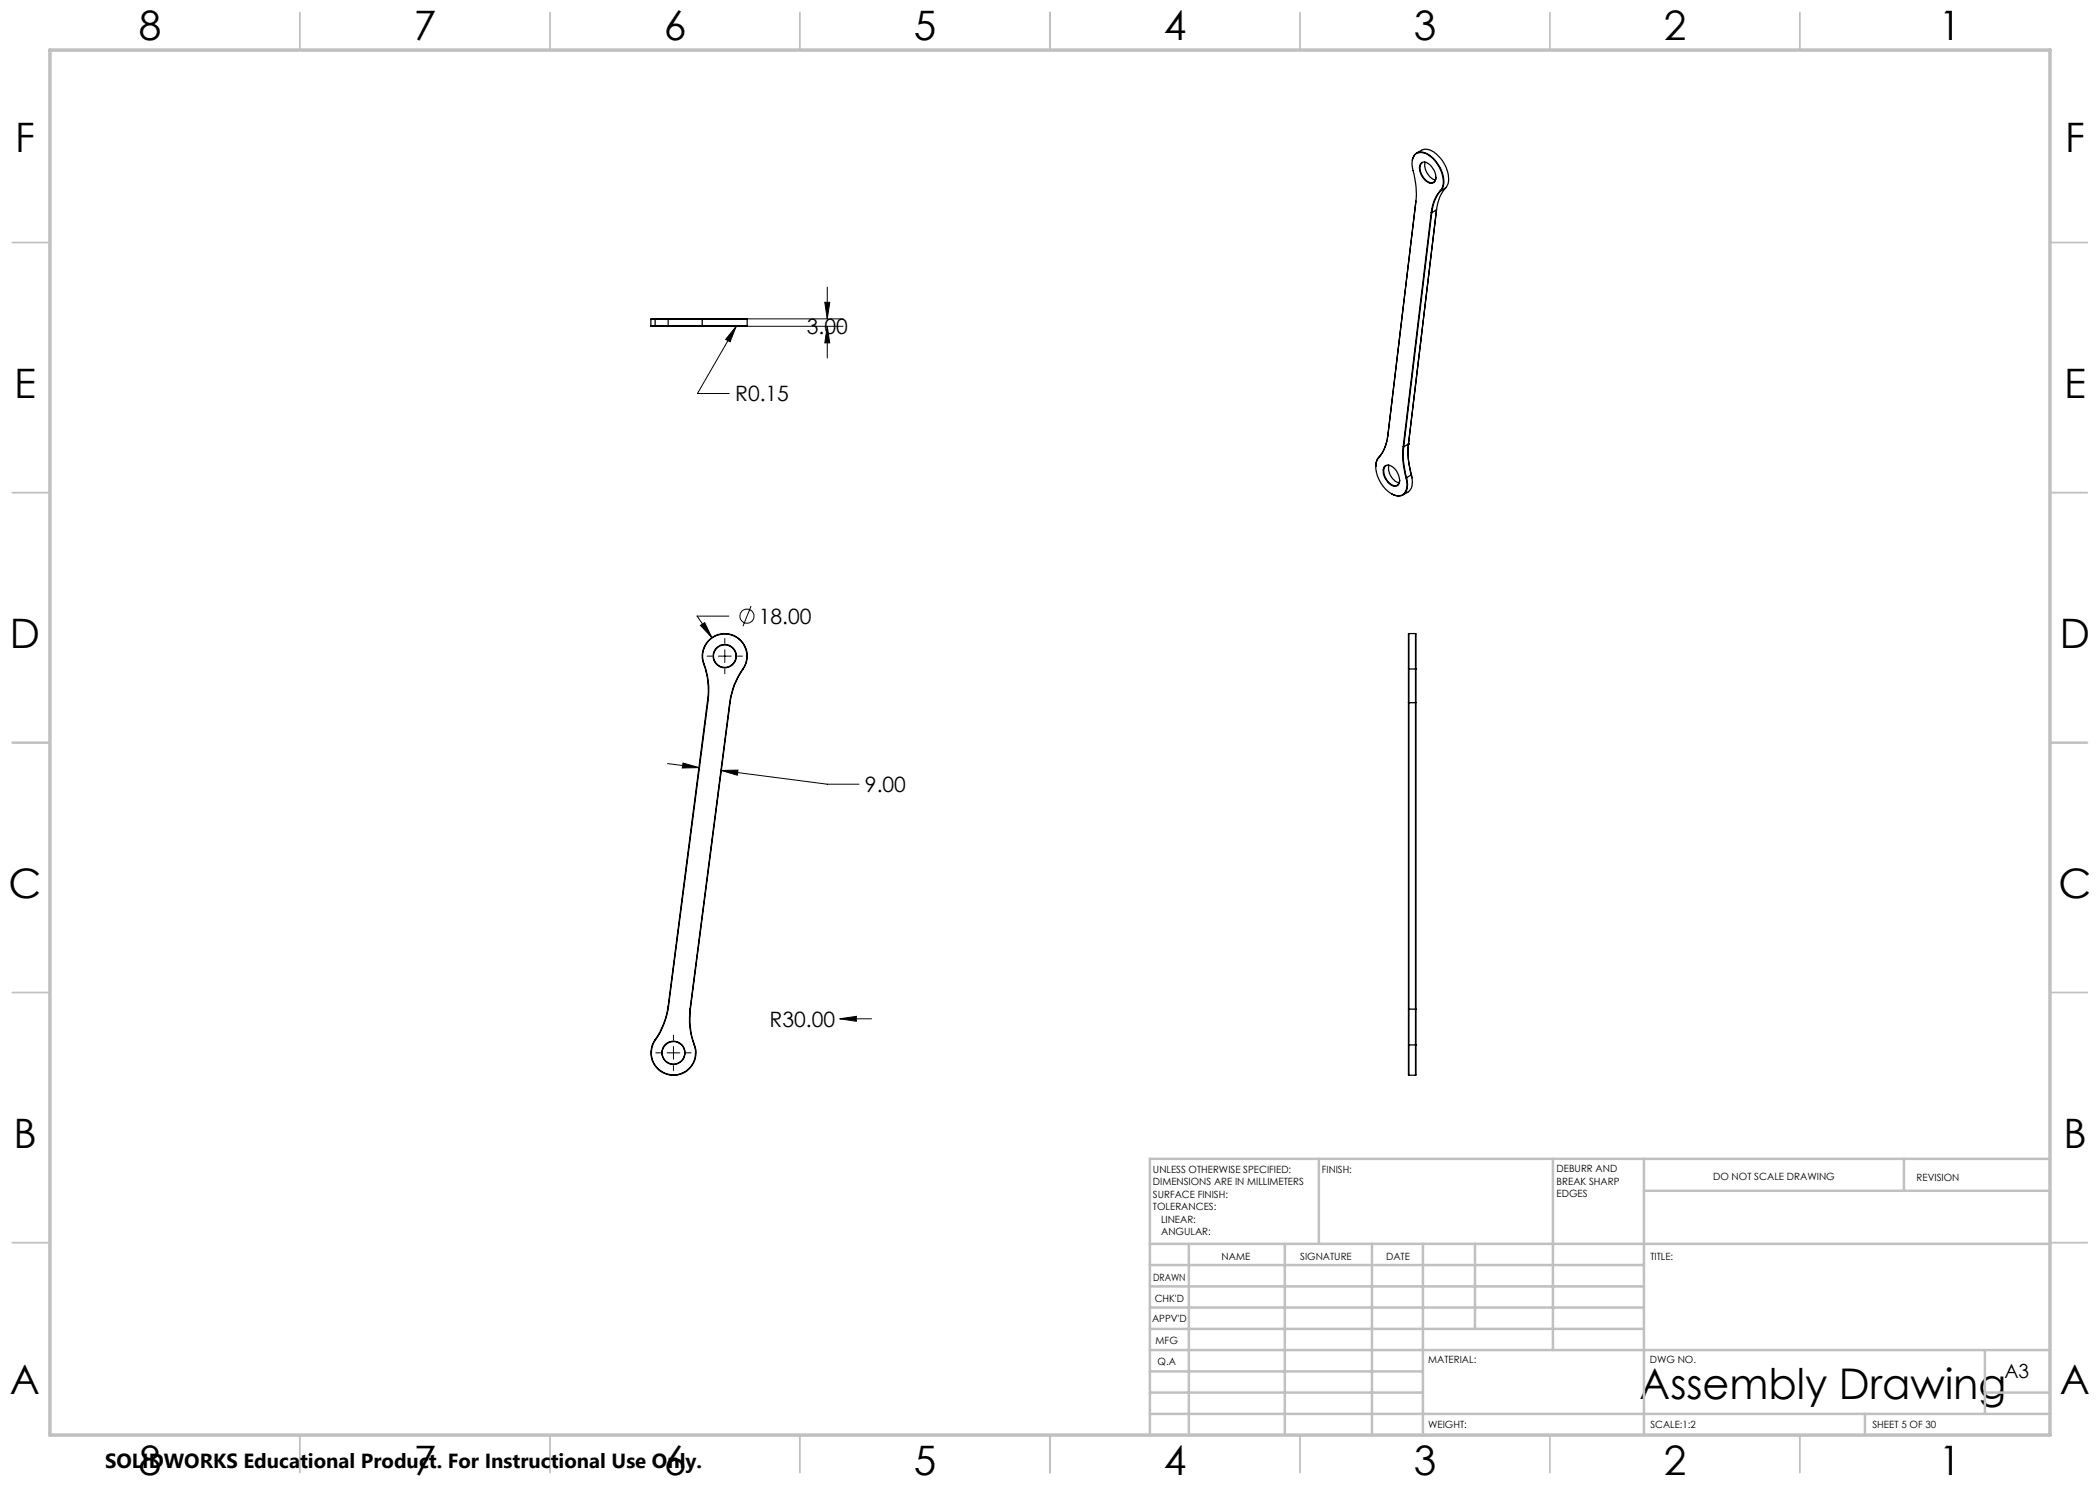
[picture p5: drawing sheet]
<svg xmlns="http://www.w3.org/2000/svg" width="420mm" height="297mm" viewBox="0 0 420 297" stroke-linecap="round" stroke-linejoin="round" font-family="sans-serif">
<g fill="none" stroke="#000" stroke-width=".25">
<path d="M282.5 31.9a1.85 1.85 0 0 1 2.9-1.1 6.5 6.5 0 0 1 3.2 6.4l-.4 .9M283.4 30.6l.9-.5a2.77 2.77 0 0 1 3.2 .9 6.5 6.5 0 0 1 2.1 5.7l-.5 .9M284.2 32.6a1.54 1.54 0 0 1 2.2 .9 2.45 2.45 0 0 1 .4 2.9 1.44 1.44 0 0 1-1.9-.5 2.58 2.58 0 0 1-.7-3.3zM284.4 32.6a2.15 2.15 0 0 0 .3 2.9 1.72 1.72 0 0 0 2.1 .9l.3-.4 .1-.5M285 32.5a3.1 3.1 0 0 0 2.1 3.5M288.1 38.1a3.5 3.5 0 0 0 .2-3.6 5.9 5.9 0 0 0-3.9-4 2.02 2.02 0 0 0-2 2.7l.1 .4a18.5 18.5 0 0 1 .7 6.7M288.1 38.1h.1M288.1 38.1a7.7 7.7 0 0 0-1.9 4.4M288.2 38.1a7.7 7.7 0 0 0-1.9 4.4M289.1 37.6a7.7 7.7 0 0 0-1.8 4.4M289.1 37.6l-.9 .5M283.2 40.3h.1"/>
<path d="M283.2 40.2v.1M283.2 40.3l-5.6 46.8M286.2 42.5h.1M286.2 42.5l-5.6 46.9M286.3 42.5l-5.6 46.9M287.3 42l-5.6 46.8M287.3 42l-1 .5M130.2 65.2l.9 .1M130.2 63.8h.8M130.2 65.2h.8M130.2 63.8v1.4M131 63.8h2.6"/>
<path d="M131 65.2h2.6M131 65.2l.1 .1M131 63.8v1.4M131.1 63.8h-.9M131.1 63.8h-.1M131.1 63.8h2.6M131.1 65.3h2.6M133.6 65.2l.1 .1M133.6 63.8v1.4M133.6 63.8h6.8M133.6 65.2h6.8M133.7 63.8h-.1"/>
<path d="M133.7 63.8h6.8M133.7 65.3h6.8M140.4 65.2l.1 .1M140.4 65.2h9M140.4 63.8h9M140.4 63.8v1.4M140.5 63.8h8.9M140.5 63.8h-.1M149.4 65.2l-8.9 .1M149.4 63.8v1.4M275.7 91.6a4.2 4.2 0 0 0 .2 4.5 4.9 4.9 0 0 0 3.8 3.1 2.04 2.04 0 0 0 1.7-2.7l-.2-.9M275.7 91.5v.1"/>
<path d="M275.7 91.5l-.3 .5-.2 1.3M277 93.2a1.66 1.66 0 0 1 2.2 .8 2.55 2.55 0 0 1 .4 3 1.62 1.62 0 0 1-2.2-.8 2.5 2.5 0 0 1-.4-3zM277.2 93.2a1.88 1.88 0 0 0 0 2.5 1.89 1.89 0 0 0 2.4 1.3l.3-.9M277.4 88.2l-.7 1.9-1 1.4M277.6 87.1a8 8 0 0 1-1.9 4.5M277.6 87.1l-.1 .8M277.6 87.1h.1M277.8 93.1a3.2 3.2 0 0 0 2 3.5M280.6 89.4a16.6 16.6 0 0 0 .6 6.2M280.6 89.4h.1M280.7 89.4a15.9 15.9 0 0 0 .6 6.1M281.3 95.5l-.1 .1"/>
<path d="M281.3 95.5a3.4 3.4 0 0 1-.5 3.4 2.25 2.25 0 0 1-2.5-.1M281.7 89.1a15.4 15.4 0 0 0 .6 5.9M281.7 88.8h.1M281.7 88.8a16.1 16.1 0 0 0 .6 6.2M281.7 88.8l-1 .6M282.3 95l.1 .6M282.3 95l-1 .5M282.3 95l.1 .5M282.3 95h.1M282.4 95.6a2.72 2.72 0 0 1-.8 2.9l-1 .5M140.7 132.8a14.8 14.8 0 0 1 .8 7.1M140.7 132.8h.1"/>
<path d="M140.7 132.8a4.5 4.5 0 0 1 4.8-6 4.5 4.5 0 0 1 3.1 7M140.8 132.8a15.5 15.5 0 0 1 .8 7.2M140.8 132.8a4.4 4.4 0 0 1 4.7-6 4.4 4.4 0 0 1 3.1 7M141.5 139.9l.1 .1M141.5 139.9l-7.9 61.4M141.6 140l-7.9 61.3M148.6 133.8h.1M148.6 133.8a14.7 14.7 0 0 0-2.7 6.7M148.6 133.8a14.7 14.7 0 0 0-2.6 6.7M281.7 133.8h.1M281.7 133.8v6.7M281.8 126.7l-.1 7.1"/>
<path d="M281.8 133.8v6.7M281.8 126.7v7.1M281.8 126.7h1.3M281.8 133.8h1.3M283.1 126.7l.1 7.1M283.1 133.8v6.7M283.1 126.7v7.1M283.2 133.8h-.1M283.2 133.8v6.7M145.9 140.5h.1M145.9 140.5l-7.9 61.3M146 140.5l-7.9 61.3"/>
<path d="M281.7 140.5h.1M281.7 140.5v61.3M281.8 140.5h1.3M281.8 140.5v61.3M283.1 140.5v61.3M283.2 140.5h-.1M283.2 140.5v61.3M131 208h.1M131 208a4.5 4.5 0 0 0 3.1 7 4.5 4.5 0 0 0 4.8-6M131.1 208a4.4 4.4 0 0 0 3 6.9 4.4 4.4 0 0 0 4.8-5.9M133.6 201.3h.1M133.6 201.3a15.4 15.4 0 0 1-2.6 6.7"/>
<path d="M133.7 201.3a15.6 15.6 0 0 1-2.6 6.7M138 201.8a14.5 14.5 0 0 0 .9 7.2M138 201.8h.1M138.1 201.8a16.1 16.1 0 0 0 .8 7.2M138.9 209h.1M281.7 209l.1 6M281.7 201.8h.1M281.7 201.8v7.2M281.8 209h-.1M281.8 201.8v7.2M281.8 209v6M281.8 215h1.3"/>
<path d="M281.8 201.8h1.3M281.8 209h1.3M283.1 201.8h.1M283.1 209h.1M283.1 201.8v7.2M283.1 209v6M283.2 209l-.1 6M283.2 201.8v7.2"/>
<circle cx="145" cy="131.2" r="2.25"/>
<circle cx="145" cy="131.2" r="2.32"/>
<circle cx="134.7" cy="210.6" r="2.25"/>
<circle cx="134.7" cy="210.6" r="2.32"/>
</g>
<g fill="none" stroke="#000" stroke-width=".2">
<path d="M165.5 57.4v6.4M147.2 65.3l-1.2 3.1-.9-.5zM147.2 65.3l-7.7 13.4h6.3M148.5 65.3h20.1M148.5 63.8h20.1M165 60.5h.9l-.4 3.3zM165.5 65.3l.4 3.3h-.9zM165.5 65.3v6.3M140.1 125.1l.8-.6 1.5 3zM141.4 131.2h1M143.7 131.2h2.5M145 127.7v1"/>
<path d="M145 130v2.5M145 133.8v1M145.8 123.2h-6.4l3 4.3M147.5 131.2h1M150.2 121.2l-1.6 4M133.5 152.7l6.3 .8M136.6 152.6l3.2 .9-3.3 .1zM144.3 154.1l3.3-.1-.1 1zM144.3 154.1l21.2 2.7h6.3M131.2 210.6h1M133.4 210.6h2.6M134.7 207v1"/>
<path d="M134.7 209.3v2.5M134.7 213.1v1M137.2 210.6h1M168 203.8l3.3-.5v1zM168 203.8h6.3"/>
<circle cx="149.4" cy="123.2" r="1.41"/>
</g>
<g fill="none" stroke="#c0c0c0" stroke-width=".35">
<path d="M60 2.5v7.5M110 2.5v7.5M160 2.5v7.5M210 2.5v7.5M260 2.5v7.5M310 2.5v7.5M360 2.5v7.5M2.5 48.5h7.5M410 48.5h7.5M2.5 98.5h7.5M410 98.5h7.5M2.5 148.5h7.5"/>
<path d="M410 148.5h7.5M2.5 198.5h7.5M410 198.5h7.5M2.5 248.5h7.5M410 248.5h7.5M60 287v7.5M110 287v7.5M160 287v7.5M210 287v7.5M260 287v7.5M310 287v7.5M360 287v7.5"/>
</g>
<g fill="none" stroke="#c0c0c0" stroke-width=".5">
<path d="M263.8 231.8v17M310.6 231.8v38.2M328.8 231.8v55.2M328.8 238.2h81.2M380.8 231.8v6.4M410 231.8h-180v55.2M230 248.8h180M230 257.3h98.8M230 253h98.8M237.8 248.8v38.2M257 248.8v38.2M274.4 248.8v38.2"/>
<path d="M284.6 248.8v38.2M295 248.8v17M230 265.8h98.8M230 261.5h98.8M230 278.5h54.6M230 274.3h54.6M230 270h180M397 278.5h13M397 270v12.8M230 282.8h180M373 282.8v4.2"/>
</g>
<path d="M10 10h400v277h-400z" fill="none" stroke="#c0c0c0" stroke-width=".7"/>
<path d="M140.1 125.1l2.3 2.4-1.5-3zM136.6 152.6l3.2 .9-3.3 .1zM144.3 154.1l3.3-.1-.1 1zM168 203.8l3.3 .5v-1zM165.5 65.3l.4 3.3h-.9zM165 60.5h.9l-.4 3.3zM147.2 65.3l-2.1 2.6 .9 .5z" fill="#000"/>
<text font-size="8.5" x="327.9" y="279.7">Assembly Drawing</text>
<g font-size="8.1">
<text x="27.7" y="8">8</text>
<text x="82.7" y="8">7</text>
<text x="132.7" y="8">6</text>
<text x="182.7" y="8">5</text>
<text x="232.7" y="8">4</text>
<text x="282.7" y="8">3</text>
<text x="332.7" y="8">2</text>
<text x="387.7" y="8">1</text>
<text x="3" y="30.4">F</text>
<text x="413" y="30.4">F</text>
<text x="2.8" y="79.6">E</text>
<text x="412.8" y="79.6">E</text>
<text x="2" y="129.6">D</text>
<text x="412" y="129.6">D</text>
<text x="1.7" y="179.6">C</text>
<text x="411.7" y="179.6">C</text>
<text x="2.7" y="229.6">B</text>
<text x="412.7" y="229.6">B</text>
<text x="2" y="278.9">A</text>
<text x="412" y="278.9">A</text>
<text x="27.7" y="295">8</text>
<text x="82.7" y="295">7</text>
<text x="132.7" y="295">6</text>
<text x="182.7" y="295">5</text>
<text x="232.7" y="295">4</text>
<text x="282.7" y="295">3</text>
<text x="332.7" y="295">2</text>
<text x="387.7" y="295">1</text>
</g>
<g font-size="4.2">
<text x="161.4" y="66.8">3.00</text>
<text x="147" y="80.3">R0.15</text>
<text x="151.7" y="124.8">18.00</text>
<text x="173" y="158.4">9.00</text>
<text x="153.9" y="205.3">R30.00</text>
</g>
<text font-size="4.1" x="21" y="293.7">SOLIDWORKS Educational Product. For Instructional Use Only.</text>
<text font-size="3.9" x="400.9" y="275.5">A3</text>
<g font-size="2">
<text x="230.6" y="234.6">UNLESS OTHERWISE SPECIFIED:</text>
<text x="230.6" y="237.1">DIMENSIONS ARE IN MILLIMETERS</text>
<text x="230.6" y="239.6">SURFACE FINISH:</text>
<text x="264.4" y="234.6">FINISH:</text>
<text x="311.3" y="234.5">DEBURR AND</text>
<text x="311.3" y="237">BREAK SHARP</text>
<text x="311.3" y="239.5">EDGES</text>
<text x="342.6" y="236">DO NOT SCALE DRAWING</text>
<text x="383.3" y="236.2">REVISION</text>
<text x="230.6" y="242.1">TOLERANCES:</text>
<text x="232.2" y="244.6">LINEAR:</text>
<text x="232.2" y="247.1">ANGULAR:</text>
<text x="244.3" y="252">NAME</text>
<text x="260" y="251.9">SIGNATURE</text>
<text x="277.2" y="251.9">DATE</text>
<text x="330.1" y="251.9">TITLE:</text>
<text x="230.6" y="256.1">DRAWN</text>
<text x="230.9" y="260.3">CHK'D</text>
<text x="230.4" y="264.4">APPV'D</text>
<text x="231.1" y="268.8">MFG</text>
<text x="231.5" y="273">Q.A</text>
<text x="285.6" y="272.5">MATERIAL:</text>
<text x="330" y="272.5">DWG NO.</text>
<text x="285.6" y="285.5">WEIGHT:</text>
<text x="330.1" y="285.6">SCALE:1:2</text>
<text x="374.5" y="285.6">SHEET 5 OF 30</text>
</g>
</svg>
